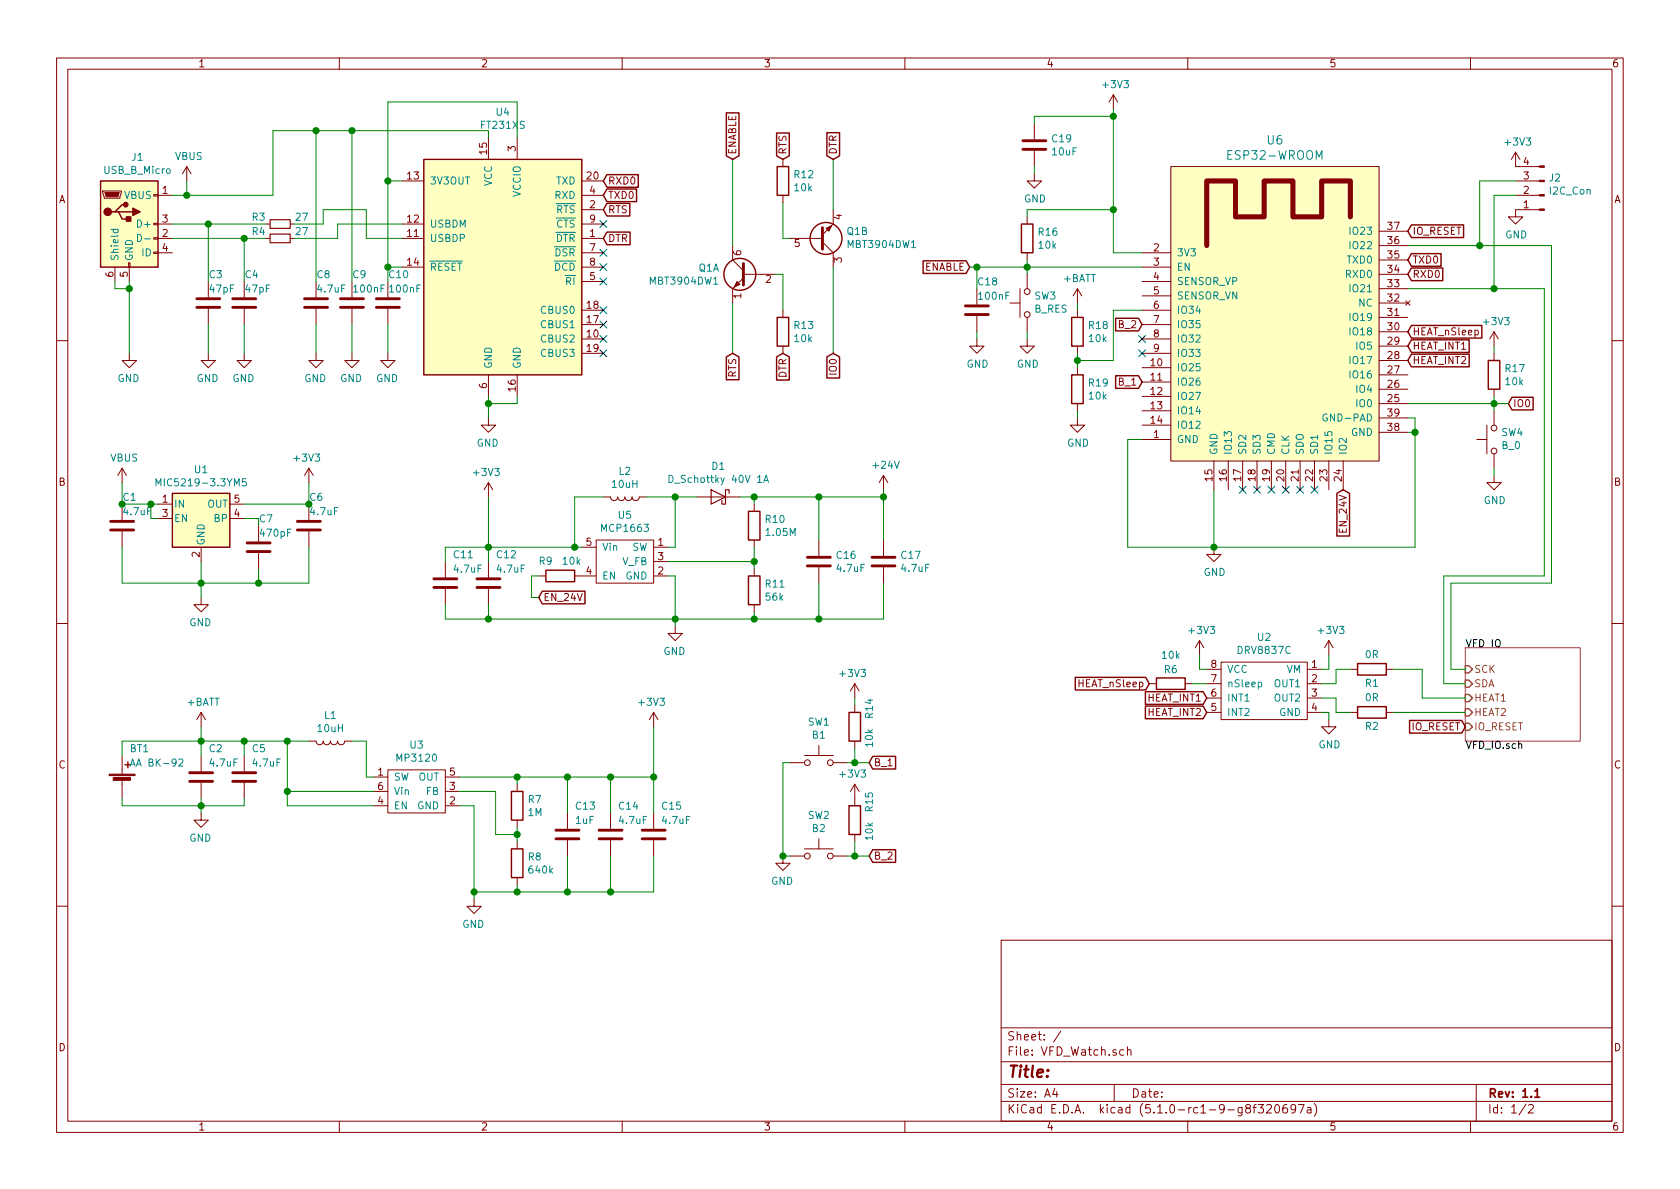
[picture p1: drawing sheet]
EESchema Schematic File Version 4
LIBS:VFD_Watch-cache
EELAYER 29 0
EELAYER END
$Descr A4 11693 8268
encoding utf-8
Sheet 1 2
Title ""
Date ""
Rev "1.1"
Comp ""
Comment1 ""
Comment2 ""
Comment3 ""
Comment4 ""
$EndDescr
$Comp
L power:GND #PWR0101
U 1 1
P 4700 4350
F 0 "#PWR0101" H 4700 4100 50  0001 C CNN
F 1 "GND" H 4705 4177 50  0000 C CNN
F 2 "" H 4700 4350 50  0001 C CNN
F 3 "" H 4700 4350 50  0001 C CNN
	1    4700 4350
	-1   0    0    -1  
$EndComp
$Comp
L VFD_Components:MCP1663 U5
U 1 1
P 4350 3900
F 0 "U5" H 4350 4225 50  0000 C CNN
F 1 "MCP1663" H 4350 4134 50  0000 C CNN
F 2 "Package_TO_SOT_SMD:TSOT-23-5" H 4350 3900 50  0001 C CNN
F 3 "" H 4350 3900 50  0001 C CNN
	1    4350 3900
	-1   0    0    -1  
$EndComp
Wire Wire Line
	4700 4350 4700 4300
Wire Wire Line
	4700 4000 4650 4000
$Comp
L power:+3V3 #PWR0102
U 1 1
P 3400 3450
F 0 "#PWR0102" H 3400 3300 50  0001 C CNN
F 1 "+3V3" H 3415 3623 50  0000 C CNN
F 2 "" H 3400 3450 50  0001 C CNN
F 3 "" H 3400 3450 50  0001 C CNN
	1    3400 3450
	-1   0    0    -1  
$EndComp
Wire Wire Line
	3400 3450 3400 3800
Wire Wire Line
	3400 3800 4000 3800
$Comp
L Device:D_Schottky D1
U 1 1
P 5000 3450
F 0 "D1" H 5000 3666 50  0000 C CNN
F 1 "D_Schottky 40V 1A" H 5000 3575 50  0000 C CNN
F 2 "Diode_SMD:D_SOD-323" H 5000 3450 50  0001 C CNN
F 3 "~" H 5000 3450 50  0001 C CNN
	1    5000 3450
	-1   0    0    -1  
$EndComp
$Comp
L Device:L L2
U 1 1
P 4350 3450
F 0 "L2" V 4169 3450 50  0000 C CNN
F 1 "10uH" V 4260 3450 50  0000 C CNN
F 2 "Inductor_SMD:L_Taiyo-Yuden_MD-5050" H 4350 3450 50  0001 C CNN
F 3 "~" H 4350 3450 50  0001 C CNN
	1    4350 3450
	0    1    1    0   
$EndComp
Wire Wire Line
	4200 3450 4000 3450
Wire Wire Line
	4000 3450 4000 3800
Connection ~ 4000 3800
Wire Wire Line
	4000 3800 4050 3800
Wire Wire Line
	4500 3450 4700 3450
Wire Wire Line
	4700 3450 4700 3800
Wire Wire Line
	4700 3800 4650 3800
Wire Wire Line
	4700 3450 4850 3450
Connection ~ 4700 3450
$Comp
L Device:R R10
U 1 1
P 5250 3650
F 0 "R10" H 5320 3696 50  0000 L CNN
F 1 "1.05M" H 5320 3605 50  0000 L CNN
F 2 "Resistor_SMD:R_0805_2012Metric" V 5180 3650 50  0001 C CNN
F 3 "~" H 5250 3650 50  0001 C CNN
	1    5250 3650
	1    0    0    -1  
$EndComp
$Comp
L Device:R R11
U 1 1
P 5250 4100
F 0 "R11" H 5320 4146 50  0000 L CNN
F 1 "56k" H 5320 4055 50  0000 L CNN
F 2 "Resistor_SMD:R_0805_2012Metric" V 5180 4100 50  0001 C CNN
F 3 "~" H 5250 4100 50  0001 C CNN
	1    5250 4100
	1    0    0    -1  
$EndComp
Wire Wire Line
	5150 3450 5250 3450
Wire Wire Line
	5250 3450 5250 3500
Wire Wire Line
	5250 3800 5250 3900
Wire Wire Line
	4650 3900 5250 3900
Connection ~ 5250 3900
Wire Wire Line
	5250 3900 5250 3950
Connection ~ 4700 4300
Wire Wire Line
	4700 4300 4700 4000
$Comp
L Device:C C16
U 1 1
P 5700 3900
F 0 "C16" H 5815 3946 50  0000 L CNN
F 1 "4.7uF" H 5815 3855 50  0000 L CNN
F 2 "Capacitor_SMD:C_0805_2012Metric" H 5738 3750 50  0001 C CNN
F 3 "~" H 5700 3900 50  0001 C CNN
	1    5700 3900
	1    0    0    -1  
$EndComp
$Comp
L Device:C C17
U 1 1
P 6150 3900
F 0 "C17" H 6265 3946 50  0000 L CNN
F 1 "4.7uF" H 6265 3855 50  0000 L CNN
F 2 "Capacitor_SMD:C_0805_2012Metric" H 6188 3750 50  0001 C CNN
F 3 "~" H 6150 3900 50  0001 C CNN
	1    6150 3900
	1    0    0    -1  
$EndComp
Wire Wire Line
	5700 3750 5700 3450
Wire Wire Line
	5700 3450 5250 3450
Connection ~ 5250 3450
Wire Wire Line
	5700 3450 6150 3450
Wire Wire Line
	6150 3450 6150 3750
Connection ~ 5700 3450
Wire Wire Line
	5700 4050 5700 4300
Wire Wire Line
	6150 4050 6150 4300
Wire Wire Line
	6150 4300 5700 4300
Connection ~ 5700 4300
$Comp
L power:+24V #PWR0103
U 1 1
P 6150 3400
F 0 "#PWR0103" H 6150 3250 50  0001 C CNN
F 1 "+24V" H 6165 3573 50  0000 C CNN
F 2 "" H 6150 3400 50  0001 C CNN
F 3 "" H 6150 3400 50  0001 C CNN
	1    6150 3400
	1    0    0    -1  
$EndComp
Wire Wire Line
	6150 3400 6150 3450
Connection ~ 6150 3450
Wire Wire Line
	4700 4300 5250 4300
Wire Wire Line
	5250 4250 5250 4300
Connection ~ 5250 4300
Wire Wire Line
	5250 4300 5700 4300
$Comp
L Device:C C12
U 1 1
P 3400 4050
F 0 "C12" H 3450 4250 50  0000 L CNN
F 1 "4.7uF" H 3450 4150 50  0000 L CNN
F 2 "Capacitor_SMD:C_0805_2012Metric" H 3438 3900 50  0001 C CNN
F 3 "~" H 3400 4050 50  0001 C CNN
	1    3400 4050
	1    0    0    -1  
$EndComp
$Comp
L Device:C C11
U 1 1
P 3100 4050
F 0 "C11" H 3150 4250 50  0000 L CNN
F 1 "4.7uF" H 3150 4150 50  0000 L CNN
F 2 "Capacitor_SMD:C_0805_2012Metric" H 3138 3900 50  0001 C CNN
F 3 "~" H 3100 4050 50  0001 C CNN
	1    3100 4050
	1    0    0    -1  
$EndComp
Wire Wire Line
	3100 3900 3100 3800
Wire Wire Line
	3100 3800 3400 3800
Connection ~ 3400 3800
Wire Wire Line
	3400 3900 3400 3800
Wire Wire Line
	3100 4200 3100 4300
Wire Wire Line
	3100 4300 3400 4300
Wire Wire Line
	3400 4200 3400 4300
Connection ~ 3400 4300
Wire Wire Line
	3400 4300 4700 4300
$Comp
L VFD_Components:MP3120 U3
U 1 1
P 2900 5500
F 0 "U3" H 2900 5825 50  0000 C CNN
F 1 "MP3120" H 2900 5734 50  0000 C CNN
F 2 "Package_TO_SOT_SMD:TSOT-23-6" H 2900 5500 50  0001 C CNN
F 3 "" H 2900 5500 50  0001 C CNN
	1    2900 5500
	1    0    0    -1  
$EndComp
$Comp
L power:+BATT #PWR0104
U 1 1
P 1400 5050
F 0 "#PWR0104" H 1400 4900 50  0001 C CNN
F 1 "+BATT" H 1415 5223 50  0000 C CNN
F 2 "" H 1400 5050 50  0001 C CNN
F 3 "" H 1400 5050 50  0001 C CNN
	1    1400 5050
	1    0    0    -1  
$EndComp
Wire Wire Line
	2450 5150 2550 5150
Wire Wire Line
	2550 5150 2550 5400
Wire Wire Line
	2550 5400 2600 5400
Wire Wire Line
	1400 5150 1700 5150
Wire Wire Line
	2000 5150 2150 5150
Wire Wire Line
	2000 5150 2000 5500
Wire Wire Line
	2000 5500 2600 5500
Connection ~ 2000 5150
Wire Wire Line
	2000 5600 2000 5500
Connection ~ 2000 5500
$Comp
L Device:C C5
U 1 1
P 1700 5400
F 0 "C5" H 1750 5600 50  0000 L CNN
F 1 "4.7uF" H 1750 5500 50  0000 L CNN
F 2 "Capacitor_SMD:C_0805_2012Metric" H 1738 5250 50  0001 C CNN
F 3 "~" H 1700 5400 50  0001 C CNN
	1    1700 5400
	1    0    0    -1  
$EndComp
$Comp
L Device:C C2
U 1 1
P 1400 5400
F 0 "C2" H 1450 5600 50  0000 L CNN
F 1 "4.7uF" H 1450 5500 50  0000 L CNN
F 2 "Capacitor_SMD:C_0805_2012Metric" H 1438 5250 50  0001 C CNN
F 3 "~" H 1400 5400 50  0001 C CNN
	1    1400 5400
	1    0    0    -1  
$EndComp
Wire Wire Line
	1400 5050 1400 5150
Wire Wire Line
	1400 5150 1400 5250
Connection ~ 1400 5150
Wire Wire Line
	1700 5250 1700 5150
Connection ~ 1700 5150
Wire Wire Line
	1700 5150 2000 5150
Wire Wire Line
	1400 5550 1400 5600
Wire Wire Line
	1400 5600 1700 5600
Wire Wire Line
	1700 5600 1700 5550
$Comp
L power:GND #PWR0105
U 1 1
P 1400 5650
F 0 "#PWR0105" H 1400 5400 50  0001 C CNN
F 1 "GND" H 1405 5477 50  0000 C CNN
F 2 "" H 1400 5650 50  0001 C CNN
F 3 "" H 1400 5650 50  0001 C CNN
	1    1400 5650
	-1   0    0    -1  
$EndComp
Wire Wire Line
	1400 5650 1400 5600
Connection ~ 1400 5600
$Comp
L Device:R R7
U 1 1
P 3600 5600
F 0 "R7" H 3670 5646 50  0000 L CNN
F 1 "1M" H 3670 5555 50  0000 L CNN
F 2 "Resistor_SMD:R_0805_2012Metric" V 3530 5600 50  0001 C CNN
F 3 "~" H 3600 5600 50  0001 C CNN
	1    3600 5600
	1    0    0    -1  
$EndComp
Wire Wire Line
	3200 5400 3600 5400
Wire Wire Line
	3600 5400 3600 5450
$Comp
L Device:R R8
U 1 1
P 3600 6000
F 0 "R8" H 3670 6046 50  0000 L CNN
F 1 "640k" H 3670 5955 50  0000 L CNN
F 2 "Resistor_SMD:R_0805_2012Metric" V 3530 6000 50  0001 C CNN
F 3 "~" H 3600 6000 50  0001 C CNN
	1    3600 6000
	1    0    0    -1  
$EndComp
Wire Wire Line
	3600 5750 3600 5800
Wire Wire Line
	3600 5800 3450 5800
Wire Wire Line
	3450 5800 3450 5500
Wire Wire Line
	3450 5500 3200 5500
Connection ~ 3600 5800
Wire Wire Line
	3600 5800 3600 5850
$Comp
L power:GND #PWR0106
U 1 1
P 3300 6250
F 0 "#PWR0106" H 3300 6000 50  0001 C CNN
F 1 "GND" H 3305 6077 50  0000 C CNN
F 2 "" H 3300 6250 50  0001 C CNN
F 3 "" H 3300 6250 50  0001 C CNN
	1    3300 6250
	-1   0    0    -1  
$EndComp
Wire Wire Line
	3200 5600 3300 5600
Wire Wire Line
	3300 5600 3300 6200
Wire Wire Line
	3600 6150 3600 6200
Wire Wire Line
	3600 6200 3300 6200
Connection ~ 3300 6200
Wire Wire Line
	3300 6200 3300 6250
$Comp
L Device:C C14
U 1 1
P 4250 5800
F 0 "C14" H 4300 6000 50  0000 L CNN
F 1 "4.7uF" H 4300 5900 50  0000 L CNN
F 2 "Capacitor_SMD:C_0805_2012Metric" H 4288 5650 50  0001 C CNN
F 3 "~" H 4250 5800 50  0001 C CNN
	1    4250 5800
	1    0    0    -1  
$EndComp
$Comp
L Device:C C15
U 1 1
P 4550 5800
F 0 "C15" H 4600 6000 50  0000 L CNN
F 1 "4.7uF" H 4600 5900 50  0000 L CNN
F 2 "Capacitor_SMD:C_0805_2012Metric" H 4588 5650 50  0001 C CNN
F 3 "~" H 4550 5800 50  0001 C CNN
	1    4550 5800
	1    0    0    -1  
$EndComp
Wire Wire Line
	3600 5400 3950 5400
Wire Wire Line
	4250 5400 4250 5650
Connection ~ 3600 5400
Wire Wire Line
	4250 5400 4550 5400
Wire Wire Line
	4550 5400 4550 5650
Connection ~ 4250 5400
Wire Wire Line
	4250 5950 4250 6200
Wire Wire Line
	4250 6200 3950 6200
Connection ~ 3600 6200
Wire Wire Line
	4250 6200 4550 6200
Wire Wire Line
	4550 6200 4550 5950
Connection ~ 4250 6200
$Comp
L power:+3V3 #PWR0107
U 1 1
P 4550 5050
F 0 "#PWR0107" H 4550 4900 50  0001 C CNN
F 1 "+3V3" H 4565 5223 50  0000 C CNN
F 2 "" H 4550 5050 50  0001 C CNN
F 3 "" H 4550 5050 50  0001 C CNN
	1    4550 5050
	-1   0    0    -1  
$EndComp
Wire Wire Line
	4550 5400 4550 5050
Connection ~ 4550 5400
$Comp
L ESP32-footprints-Shem-Lib:ESP32-WROOM U6
U 1 1
P 8900 2350
F 0 "U6" H 8875 3737 60  0000 C CNN
F 1 "ESP32-WROOM" H 8875 3631 60  0000 C CNN
F 2 "ESP32-footprints-Lib:ESP32-WROOM" H 9250 3700 60  0001 C CNN
F 3 "" H 8450 2800 60  0001 C CNN
	1    8900 2350
	1    0    0    -1  
$EndComp
$Comp
L VFD_Watch-rescue:FT231XS-Interface_USB U4
U 1 1
P 3500 1850
F 0 "U4" H 3500 2931 50  0000 C CNN
F 1 "FT231XS" H 3500 2840 50  0000 C CNN
F 2 "Package_SO:SSOP-20_3.9x8.7mm_P0.635mm" H 4100 900 50  0001 C CNN
F 3 "http://www.ftdichip.com/Products/ICs/FT231X.html" H 3500 1850 50  0001 C CNN
	1    3500 1850
	1    0    0    -1  
$EndComp
$Comp
L Device:C C13
U 1 1
P 3950 5800
F 0 "C13" H 4000 6000 50  0000 L CNN
F 1 "1uF" H 4000 5900 50  0000 L CNN
F 2 "Capacitor_SMD:C_0805_2012Metric" H 3988 5650 50  0001 C CNN
F 3 "~" H 3950 5800 50  0001 C CNN
	1    3950 5800
	1    0    0    -1  
$EndComp
Wire Wire Line
	3950 5650 3950 5400
Connection ~ 3950 5400
Wire Wire Line
	3950 5400 4250 5400
Wire Wire Line
	3950 5950 3950 6200
Connection ~ 3950 6200
Wire Wire Line
	3950 6200 3600 6200
$Comp
L Device:L L1
U 1 1
P 2300 5150
F 0 "L1" V 2119 5150 50  0000 C CNN
F 1 "10uH" V 2210 5150 50  0000 C CNN
F 2 "Inductor_SMD:L_Taiyo-Yuden_MD-5050" H 2300 5150 50  0001 C CNN
F 3 "~" H 2300 5150 50  0001 C CNN
	1    2300 5150
	0    1    1    0   
$EndComp
$Comp
L Connector:USB_B_Micro J1
U 1 1
P 900 1550
F 0 "J1" H 957 2017 50  0000 C CNN
F 1 "USB_B_Micro" H 957 1926 50  0000 C CNN
F 2 "Connector_USB:USB_Micro-B_Molex_47346-0001" H 1050 1500 50  0001 C CNN
F 3 "~" H 1050 1500 50  0001 C CNN
	1    900  1550
	1    0    0    -1  
$EndComp
Wire Wire Line
	1200 1350 1300 1350
Wire Wire Line
	1900 1350 1900 900 
Wire Wire Line
	1900 900  2200 900 
Wire Wire Line
	3400 900  3400 950 
$Comp
L Device:R_Small R3
U 1 1
P 1950 1550
F 0 "R3" V 1900 1400 50  0000 C CNN
F 1 "27" V 1900 1700 50  0000 C CNN
F 2 "Resistor_SMD:R_0805_2012Metric" H 1950 1550 50  0001 C CNN
F 3 "~" H 1950 1550 50  0001 C CNN
	1    1950 1550
	0    1    1    0   
$EndComp
$Comp
L Device:R_Small R4
U 1 1
P 1950 1650
F 0 "R4" V 1900 1500 50  0000 C CNN
F 1 "27" V 1900 1800 50  0000 C CNN
F 2 "Resistor_SMD:R_0805_2012Metric" H 1950 1650 50  0001 C CNN
F 3 "~" H 1950 1650 50  0001 C CNN
	1    1950 1650
	0    1    1    0   
$EndComp
Wire Wire Line
	1850 1650 1700 1650
Wire Wire Line
	1200 1550 1450 1550
Wire Wire Line
	2800 1250 2700 1250
Wire Wire Line
	2700 1250 2700 700 
Wire Wire Line
	2700 700  3600 700 
Wire Wire Line
	3600 700  3600 950 
Wire Wire Line
	2700 1250 2700 1850
Wire Wire Line
	2700 1850 2800 1850
Connection ~ 2700 1250
$Comp
L Device:C C10
U 1 1
P 2700 2100
F 0 "C10" H 2700 2300 50  0000 L CNN
F 1 "100nF" H 2700 2200 50  0000 L CNN
F 2 "Capacitor_SMD:C_0805_2012Metric" H 2738 1950 50  0001 C CNN
F 3 "~" H 2700 2100 50  0001 C CNN
	1    2700 2100
	1    0    0    -1  
$EndComp
Wire Wire Line
	2700 1950 2700 1850
Connection ~ 2700 1850
$Comp
L power:GND #PWR0108
U 1 1
P 2700 2450
F 0 "#PWR0108" H 2700 2200 50  0001 C CNN
F 1 "GND" H 2705 2277 50  0000 C CNN
F 2 "" H 2700 2450 50  0001 C CNN
F 3 "" H 2700 2450 50  0001 C CNN
	1    2700 2450
	-1   0    0    -1  
$EndComp
Wire Wire Line
	2700 2450 2700 2250
$Comp
L Device:C C4
U 1 1
P 1700 2100
F 0 "C4" H 1700 2300 50  0000 L CNN
F 1 "47pF" H 1700 2200 50  0000 L CNN
F 2 "Capacitor_SMD:C_0805_2012Metric" H 1738 1950 50  0001 C CNN
F 3 "~" H 1700 2100 50  0001 C CNN
	1    1700 2100
	1    0    0    -1  
$EndComp
$Comp
L Device:C C3
U 1 1
P 1450 2100
F 0 "C3" H 1450 2300 50  0000 L CNN
F 1 "47pF" H 1450 2200 50  0000 L CNN
F 2 "Capacitor_SMD:C_0805_2012Metric" H 1488 1950 50  0001 C CNN
F 3 "~" H 1450 2100 50  0001 C CNN
	1    1450 2100
	1    0    0    -1  
$EndComp
Wire Wire Line
	1450 1950 1450 1550
$Comp
L power:GND #PWR0109
U 1 1
P 1700 2450
F 0 "#PWR0109" H 1700 2200 50  0001 C CNN
F 1 "GND" H 1705 2277 50  0000 C CNN
F 2 "" H 1700 2450 50  0001 C CNN
F 3 "" H 1700 2450 50  0001 C CNN
	1    1700 2450
	-1   0    0    -1  
$EndComp
$Comp
L power:GND #PWR0110
U 1 1
P 1450 2450
F 0 "#PWR0110" H 1450 2200 50  0001 C CNN
F 1 "GND" H 1455 2277 50  0000 C CNN
F 2 "" H 1450 2450 50  0001 C CNN
F 3 "" H 1450 2450 50  0001 C CNN
	1    1450 2450
	-1   0    0    -1  
$EndComp
Wire Wire Line
	1450 2250 1450 2450
Wire Wire Line
	1700 2450 1700 2250
Wire Wire Line
	1450 1550 1850 1550
Connection ~ 1450 1550
Wire Wire Line
	1700 1950 1700 1650
Connection ~ 1700 1650
Wire Wire Line
	1700 1650 1200 1650
$Comp
L Device:C C9
U 1 1
P 2450 2100
F 0 "C9" H 2450 2300 50  0000 L CNN
F 1 "100nF" H 2450 2200 50  0000 L CNN
F 2 "Capacitor_SMD:C_0805_2012Metric" H 2488 1950 50  0001 C CNN
F 3 "~" H 2450 2100 50  0001 C CNN
	1    2450 2100
	1    0    0    -1  
$EndComp
Wire Wire Line
	2450 1950 2450 900 
Connection ~ 2450 900 
Wire Wire Line
	2450 900  3400 900 
$Comp
L power:GND #PWR0111
U 1 1
P 2450 2450
F 0 "#PWR0111" H 2450 2200 50  0001 C CNN
F 1 "GND" H 2455 2277 50  0000 C CNN
F 2 "" H 2450 2450 50  0001 C CNN
F 3 "" H 2450 2450 50  0001 C CNN
	1    2450 2450
	-1   0    0    -1  
$EndComp
Wire Wire Line
	2450 2450 2450 2250
Wire Wire Line
	800  1950 800  2000
Wire Wire Line
	800  2000 900  2000
Wire Wire Line
	900  2000 900  1950
$Comp
L power:GND #PWR0112
U 1 1
P 900 2450
F 0 "#PWR0112" H 900 2200 50  0001 C CNN
F 1 "GND" H 905 2277 50  0000 C CNN
F 2 "" H 900 2450 50  0001 C CNN
F 3 "" H 900 2450 50  0001 C CNN
	1    900  2450
	-1   0    0    -1  
$EndComp
Wire Wire Line
	900  2450 900  2000
Connection ~ 900  2000
$Comp
L Device:C C8
U 1 1
P 2200 2100
F 0 "C8" H 2200 2300 50  0000 L CNN
F 1 "4.7uF" H 2200 2200 50  0000 L CNN
F 2 "Capacitor_SMD:C_0805_2012Metric" H 2238 1950 50  0001 C CNN
F 3 "~" H 2200 2100 50  0001 C CNN
	1    2200 2100
	1    0    0    -1  
$EndComp
Wire Wire Line
	2200 1950 2200 900 
Connection ~ 2200 900 
Wire Wire Line
	2200 900  2450 900 
$Comp
L power:GND #PWR0113
U 1 1
P 2200 2450
F 0 "#PWR0113" H 2200 2200 50  0001 C CNN
F 1 "GND" H 2205 2277 50  0000 C CNN
F 2 "" H 2200 2450 50  0001 C CNN
F 3 "" H 2200 2450 50  0001 C CNN
	1    2200 2450
	-1   0    0    -1  
$EndComp
Wire Wire Line
	2200 2450 2200 2250
Text GLabel 4200 1450 2    50   Input ~ 0
RTS
Text GLabel 4200 1650 2    50   Input ~ 0
DTR
NoConn ~ 4200 2450
NoConn ~ 4200 2350
NoConn ~ 4200 2250
NoConn ~ 4200 2150
NoConn ~ 4200 1950
NoConn ~ 4200 1850
NoConn ~ 4200 1750
NoConn ~ 4200 1550
$Comp
L Transistor_BJT:MBT3904DW1 Q1
U 1 1
P 5200 1900
F 0 "Q1" H 5391 1946 50  0000 L CNN
F 1 "MBT3904DW1" H 5391 1855 50  0000 L CNN
F 2 "Package_TO_SOT_SMD:SOT-363_SC-70-6" H 5400 2000 50  0001 C CNN
F 3 "http://www.onsemi.com/pub_link/Collateral/MBT3904DW1T1-D.PDF" H 5200 1900 50  0001 C CNN
	1    5200 1900
	-1   0    0    -1  
$EndComp
Text GLabel 9800 1800 2    50   Input ~ 0
TXD0
Text GLabel 9800 1900 2    50   Input ~ 0
RXD0
Text GLabel 4200 1250 2    50   Input ~ 0
RXD0
Text GLabel 4200 1350 2    50   Input ~ 0
TXD0
$Comp
L power:GND #PWR0114
U 1 1
P 3400 2900
F 0 "#PWR0114" H 3400 2650 50  0001 C CNN
F 1 "GND" H 3405 2727 50  0000 C CNN
F 2 "" H 3400 2900 50  0001 C CNN
F 3 "" H 3400 2900 50  0001 C CNN
	1    3400 2900
	-1   0    0    -1  
$EndComp
Wire Wire Line
	3400 2900 3400 2800
Wire Wire Line
	3400 2800 3600 2800
Wire Wire Line
	3600 2800 3600 2750
Connection ~ 3400 2800
Wire Wire Line
	3400 2800 3400 2750
$Comp
L Transistor_BJT:MBT3904DW1 Q1
U 2 1
P 5700 1650
F 0 "Q1" H 5890 1604 50  0000 L CNN
F 1 "MBT3904DW1" H 5890 1695 50  0000 L CNN
F 2 "Package_TO_SOT_SMD:SOT-363_SC-70-6" H 5900 1750 50  0001 C CNN
F 3 "http://www.onsemi.com/pub_link/Collateral/MBT3904DW1T1-D.PDF" H 5700 1650 50  0001 C CNN
	2    5700 1650
	1    0    0    1   
$EndComp
Wire Wire Line
	5500 1650 5450 1650
Wire Wire Line
	5450 1650 5450 1400
Wire Wire Line
	5800 1450 5800 1100
Wire Wire Line
	5400 1900 5450 1900
Wire Wire Line
	5450 1900 5450 2150
Wire Wire Line
	5100 2100 5100 2450
Wire Wire Line
	5800 1850 5800 2450
Wire Wire Line
	5100 1700 5100 1100
$Comp
L Device:R R13
U 1 1
P 5450 2300
F 0 "R13" H 5520 2346 50  0000 L CNN
F 1 "10k" H 5520 2255 50  0000 L CNN
F 2 "Resistor_SMD:R_0805_2012Metric" V 5380 2300 50  0001 C CNN
F 3 "~" H 5450 2300 50  0001 C CNN
	1    5450 2300
	1    0    0    -1  
$EndComp
$Comp
L Device:R R12
U 1 1
P 5450 1250
F 0 "R12" H 5520 1296 50  0000 L CNN
F 1 "10k" H 5520 1205 50  0000 L CNN
F 2 "Resistor_SMD:R_0805_2012Metric" V 5380 1250 50  0001 C CNN
F 3 "~" H 5450 1250 50  0001 C CNN
	1    5450 1250
	1    0    0    -1  
$EndComp
Text GLabel 5450 1100 1    50   Input ~ 0
RTS
Text GLabel 5100 2450 3    50   Input ~ 0
RTS
Text GLabel 5800 1100 1    50   Input ~ 0
DTR
Text GLabel 5450 2450 3    50   Input ~ 0
DTR
Text GLabel 10500 2800 2    50   Input ~ 0
IO0
Text GLabel 5800 2450 3    50   Input ~ 0
IO0
$Comp
L power:+3V3 #PWR0115
U 1 1
P 7750 750
F 0 "#PWR0115" H 7750 600 50  0001 C CNN
F 1 "+3V3" H 7765 923 50  0000 C CNN
F 2 "" H 7750 750 50  0001 C CNN
F 3 "" H 7750 750 50  0001 C CNN
	1    7750 750 
	1    0    0    -1  
$EndComp
Wire Wire Line
	7750 750  7750 800 
Wire Wire Line
	7750 1750 7950 1750
$Comp
L Device:R R16
U 1 1
P 7150 1650
F 0 "R16" H 7220 1696 50  0000 L CNN
F 1 "10k" H 7220 1605 50  0000 L CNN
F 2 "Resistor_SMD:R_0805_2012Metric" V 7080 1650 50  0001 C CNN
F 3 "~" H 7150 1650 50  0001 C CNN
	1    7150 1650
	1    0    0    -1  
$EndComp
Wire Wire Line
	7150 1500 7150 1450
Wire Wire Line
	7150 1450 7750 1450
Connection ~ 7750 1450
Wire Wire Line
	7750 1450 7750 1750
Wire Wire Line
	7150 1800 7150 1850
Wire Wire Line
	7150 1850 7950 1850
$Comp
L power:GND #PWR0116
U 1 1
P 7150 2350
F 0 "#PWR0116" H 7150 2100 50  0001 C CNN
F 1 "GND" H 7155 2177 50  0000 C CNN
F 2 "" H 7150 2350 50  0001 C CNN
F 3 "" H 7150 2350 50  0001 C CNN
	1    7150 2350
	1    0    0    -1  
$EndComp
$Comp
L Switch:SW_Push SW3
U 1 1
P 7150 2100
F 0 "SW3" V 7196 2052 50  0000 R CNN
F 1 "B_RES" V 7105 2052 50  0000 R CNN
F 2 "Button_Switch_SMD:SW_SPST_EVQP7A" H 7150 2300 50  0001 C CNN
F 3 "" H 7150 2300 50  0001 C CNN
	1    7150 2100
	0    -1   -1   0   
$EndComp
Wire Wire Line
	7150 1900 7150 1850
Connection ~ 7150 1850
Wire Wire Line
	7150 2300 7150 2350
Text GLabel 6750 1850 0    50   Input ~ 0
ENABLE
Wire Wire Line
	6750 1850 6800 1850
Text GLabel 5100 1100 1    50   Input ~ 0
ENABLE
$Comp
L power:VBUS #PWR0117
U 1 1
P 1300 1250
F 0 "#PWR0117" H 1300 1100 50  0001 C CNN
F 1 "VBUS" H 1315 1423 50  0000 C CNN
F 2 "" H 1300 1250 50  0001 C CNN
F 3 "" H 1300 1250 50  0001 C CNN
	1    1300 1250
	1    0    0    -1  
$EndComp
Wire Wire Line
	1300 1350 1300 1250
Connection ~ 1300 1350
Wire Wire Line
	1300 1350 1900 1350
$Comp
L power:GND #PWR0118
U 1 1
P 8450 3800
F 0 "#PWR0118" H 8450 3550 50  0001 C CNN
F 1 "GND" H 8455 3627 50  0000 C CNN
F 2 "" H 8450 3800 50  0001 C CNN
F 3 "" H 8450 3800 50  0001 C CNN
	1    8450 3800
	1    0    0    -1  
$EndComp
Wire Wire Line
	8450 3800 7850 3800
Wire Wire Line
	7850 3800 7850 3050
Wire Wire Line
	7850 3050 7950 3050
Wire Wire Line
	9850 3800 9850 3000
Wire Wire Line
	9850 3000 9800 3000
Wire Wire Line
	8450 3800 9850 3800
$Comp
L Device:C C18
U 1 1
P 6800 2150
F 0 "C18" H 6800 2350 50  0000 L CNN
F 1 "100nF" H 6800 2250 50  0000 L CNN
F 2 "Capacitor_SMD:C_0805_2012Metric" H 6838 2000 50  0001 C CNN
F 3 "~" H 6800 2150 50  0001 C CNN
	1    6800 2150
	1    0    0    -1  
$EndComp
Wire Wire Line
	6800 2000 6800 1850
Connection ~ 6800 1850
Wire Wire Line
	6800 1850 7150 1850
$Comp
L power:GND #PWR0119
U 1 1
P 6800 2350
F 0 "#PWR0119" H 6800 2100 50  0001 C CNN
F 1 "GND" H 6805 2177 50  0000 C CNN
F 2 "" H 6800 2350 50  0001 C CNN
F 3 "" H 6800 2350 50  0001 C CNN
	1    6800 2350
	1    0    0    -1  
$EndComp
Wire Wire Line
	6800 2350 6800 2300
$Comp
L Device:R R17
U 1 1
P 10400 2600
F 0 "R17" H 10470 2646 50  0000 L CNN
F 1 "10k" H 10470 2555 50  0000 L CNN
F 2 "Resistor_SMD:R_0805_2012Metric" V 10330 2600 50  0001 C CNN
F 3 "~" H 10400 2600 50  0001 C CNN
	1    10400 2600
	1    0    0    -1  
$EndComp
$Comp
L power:+3V3 #PWR0120
U 1 1
P 10400 2400
F 0 "#PWR0120" H 10400 2250 50  0001 C CNN
F 1 "+3V3" H 10415 2573 50  0000 C CNN
F 2 "" H 10400 2400 50  0001 C CNN
F 3 "" H 10400 2400 50  0001 C CNN
	1    10400 2400
	1    0    0    -1  
$EndComp
Wire Wire Line
	10400 2400 10400 2450
Wire Wire Line
	10500 2800 10400 2800
Wire Wire Line
	10400 2750 10400 2800
Connection ~ 10400 2800
Wire Wire Line
	10400 2800 9800 2800
$Comp
L Switch:SW_Push SW4
U 1 1
P 10400 3050
F 0 "SW4" V 10446 3002 50  0000 R CNN
F 1 "B_0" V 10355 3002 50  0000 R CNN
F 2 "Button_Switch_SMD:SW_SPST_EVQP7A" H 10400 3250 50  0001 C CNN
F 3 "" H 10400 3250 50  0001 C CNN
	1    10400 3050
	0    -1   -1   0   
$EndComp
Wire Wire Line
	10400 2850 10400 2800
$Comp
L power:GND #PWR0121
U 1 1
P 10400 3300
F 0 "#PWR0121" H 10400 3050 50  0001 C CNN
F 1 "GND" H 10405 3127 50  0000 C CNN
F 2 "" H 10400 3300 50  0001 C CNN
F 3 "" H 10400 3300 50  0001 C CNN
	1    10400 3300
	1    0    0    -1  
$EndComp
Wire Wire Line
	10400 3300 10400 3250
Wire Wire Line
	9800 2900 9850 2900
Wire Wire Line
	9850 2900 9850 3000
Connection ~ 9850 3000
Wire Wire Line
	1100 3500 1050 3500
Wire Wire Line
	850  3500 850  3350
$Comp
L power:VBUS #PWR0122
U 1 1
P 850 3350
F 0 "#PWR0122" H 850 3200 50  0001 C CNN
F 1 "VBUS" H 865 3523 50  0000 C CNN
F 2 "" H 850 3350 50  0001 C CNN
F 3 "" H 850 3350 50  0001 C CNN
	1    850  3350
	1    0    0    -1  
$EndComp
Wire Wire Line
	2150 3500 2150 3350
$Comp
L power:+3V3 #PWR0123
U 1 1
P 2150 3350
F 0 "#PWR0123" H 2150 3200 50  0001 C CNN
F 1 "+3V3" H 2165 3523 50  0000 C CNN
F 2 "" H 2150 3350 50  0001 C CNN
F 3 "" H 2150 3350 50  0001 C CNN
	1    2150 3350
	-1   0    0    -1  
$EndComp
$Comp
L Device:C C1
U 1 1
P 850 3650
F 0 "C1" H 850 3850 50  0000 L CNN
F 1 "4.7uF" H 850 3750 50  0000 L CNN
F 2 "Capacitor_SMD:C_0805_2012Metric" H 888 3500 50  0001 C CNN
F 3 "~" H 850 3650 50  0001 C CNN
	1    850  3650
	1    0    0    -1  
$EndComp
Connection ~ 850  3500
$Comp
L Device:C C6
U 1 1
P 2150 3650
F 0 "C6" H 2150 3850 50  0000 L CNN
F 1 "4.7uF" H 2150 3750 50  0000 L CNN
F 2 "Capacitor_SMD:C_0805_2012Metric" H 2188 3500 50  0001 C CNN
F 3 "~" H 2150 3650 50  0001 C CNN
	1    2150 3650
	1    0    0    -1  
$EndComp
$Comp
L Device:C C7
U 1 1
P 1800 3800
F 0 "C7" H 1800 4000 50  0000 L CNN
F 1 "470pF" H 1800 3900 50  0000 L CNN
F 2 "Capacitor_SMD:C_0805_2012Metric" H 1838 3650 50  0001 C CNN
F 3 "~" H 1800 3800 50  0001 C CNN
	1    1800 3800
	1    0    0    -1  
$EndComp
Wire Wire Line
	850  3800 850  4050
Wire Wire Line
	850  4050 1400 4050
Wire Wire Line
	1400 4050 1400 3900
Connection ~ 1400 4050
Wire Wire Line
	1400 4050 1800 4050
Wire Wire Line
	2150 4050 2150 3800
$Comp
L power:GND #PWR0124
U 1 1
P 1400 4150
F 0 "#PWR0124" H 1400 3900 50  0001 C CNN
F 1 "GND" H 1405 3977 50  0000 C CNN
F 2 "" H 1400 4150 50  0001 C CNN
F 3 "" H 1400 4150 50  0001 C CNN
	1    1400 4150
	-1   0    0    -1  
$EndComp
Wire Wire Line
	1400 4150 1400 4050
$Comp
L Device:Battery_Cell BT1
U 1 1
P 850 5450
F 0 "BT1" H 900 5700 50  0000 L CNN
F 1 "AA BK-92" H 900 5600 50  0000 L CNN
F 2 "VFD_Watch:BK-92" V 850 5510 50  0001 C CNN
F 3 "~" V 850 5510 50  0001 C CNN
	1    850  5450
	1    0    0    -1  
$EndComp
Wire Wire Line
	850  5250 850  5150
Wire Wire Line
	850  5150 1400 5150
Wire Wire Line
	850  5550 850  5600
Wire Wire Line
	850  5600 1400 5600
Text GLabel 3750 4150 2    50   Input ~ 0
EN_24V
Text GLabel 9350 3400 3    50   Input ~ 0
EN_24V
$Comp
L Device:R R9
U 1 1
P 3900 4000
F 0 "R9" V 4000 4050 50  0000 L CNN
F 1 "10k" V 4000 3850 50  0000 L CNN
F 2 "Resistor_SMD:R_0805_2012Metric" V 3830 4000 50  0001 C CNN
F 3 "~" H 3900 4000 50  0001 C CNN
	1    3900 4000
	0    -1   -1   0   
$EndComp
Wire Wire Line
	3750 4000 3700 4000
Wire Wire Line
	3700 4000 3700 4150
Wire Wire Line
	3700 4150 3750 4150
$Comp
L VFD_Components:DRV8837C U2
U 1 1
P 8800 4800
F 0 "U2" H 8800 5175 50  0000 C CNN
F 1 "DRV8837C" H 8800 5084 50  0000 C CNN
F 2 "Package_SON:WSON-8-1EP_2x2mm_P0.5mm_EP0.9x1.6mm" H 8800 4800 50  0001 C CNN
F 3 "" H 8800 4800 50  0001 C CNN
	1    8800 4800
	-1   0    0    -1  
$EndComp
$Comp
L power:+3V3 #PWR0125
U 1 1
P 9250 4550
F 0 "#PWR0125" H 9250 4400 50  0001 C CNN
F 1 "+3V3" H 9265 4723 50  0000 C CNN
F 2 "" H 9250 4550 50  0001 C CNN
F 3 "" H 9250 4550 50  0001 C CNN
	1    9250 4550
	1    0    0    -1  
$EndComp
$Comp
L power:+3V3 #PWR0126
U 1 1
P 8350 4550
F 0 "#PWR0126" H 8350 4400 50  0001 C CNN
F 1 "+3V3" H 8365 4723 50  0000 C CNN
F 2 "" H 8350 4550 50  0001 C CNN
F 3 "" H 8350 4550 50  0001 C CNN
	1    8350 4550
	1    0    0    -1  
$EndComp
Wire Wire Line
	8400 4650 8350 4650
Wire Wire Line
	8350 4650 8350 4550
Wire Wire Line
	9250 4550 9250 4650
Wire Wire Line
	9250 4650 9200 4650
Text GLabel 8400 4850 0    50   Input ~ 0
HEAT_INT1
Text GLabel 8400 4950 0    50   Input ~ 0
HEAT_INT2
$Comp
L power:GND #PWR0127
U 1 1
P 9250 5000
F 0 "#PWR0127" H 9250 4750 50  0001 C CNN
F 1 "GND" H 9255 4827 50  0000 C CNN
F 2 "" H 9250 5000 50  0001 C CNN
F 3 "" H 9250 5000 50  0001 C CNN
	1    9250 5000
	1    0    0    -1  
$EndComp
Wire Wire Line
	9250 5000 9250 4950
Wire Wire Line
	9250 4950 9200 4950
$Comp
L Device:R R1
U 1 1
P 9550 4650
F 0 "R1" V 9450 4650 50  0000 C CNN
F 1 "0R" V 9650 4650 50  0000 C CNN
F 2 "Resistor_SMD:R_1206_3216Metric" V 9480 4650 50  0001 C CNN
F 3 "~" H 9550 4650 50  0001 C CNN
	1    9550 4650
	0    1    -1   0   
$EndComp
$Comp
L Device:R R2
U 1 1
P 9550 4950
F 0 "R2" V 9450 4950 50  0000 C CNN
F 1 "0R" V 9650 4950 50  0000 C CNN
F 2 "Resistor_SMD:R_1206_3216Metric" V 9480 4950 50  0001 C CNN
F 3 "~" H 9550 4950 50  0001 C CNN
	1    9550 4950
	0    1    -1   0   
$EndComp
Wire Wire Line
	9400 4950 9300 4950
Wire Wire Line
	9300 4950 9300 4850
Wire Wire Line
	9300 4850 9200 4850
Wire Wire Line
	9200 4750 9300 4750
Wire Wire Line
	9300 4750 9300 4650
Wire Wire Line
	9300 4650 9400 4650
$Comp
L power:+BATT #PWR0128
U 1 1
P 7500 2100
F 0 "#PWR0128" H 7500 1950 50  0001 C CNN
F 1 "+BATT" H 7515 2273 50  0000 C CNN
F 2 "" H 7500 2100 50  0001 C CNN
F 3 "" H 7500 2100 50  0001 C CNN
	1    7500 2100
	1    0    0    -1  
$EndComp
Wire Wire Line
	7750 2150 7950 2150
Connection ~ 8450 3800
Wire Wire Line
	8450 3400 8450 3800
Text GLabel 9800 2400 2    50   Input ~ 0
HEAT_INT1
Text GLabel 9800 2500 2    50   Input ~ 0
HEAT_INT2
$Comp
L Device:R R6
U 1 1
P 8150 4750
F 0 "R6" V 8050 4750 50  0000 C CNN
F 1 "10k" V 7950 4750 50  0000 C CNN
F 2 "Resistor_SMD:R_0805_2012Metric" V 8080 4750 50  0001 C CNN
F 3 "~" H 8150 4750 50  0001 C CNN
	1    8150 4750
	0    -1   1    0   
$EndComp
Wire Wire Line
	8400 4750 8300 4750
Text GLabel 8000 4750 0    50   Input ~ 0
HEAT_nSleep
Text GLabel 9800 2300 2    50   Input ~ 0
HEAT_nSleep
$Comp
L Switch:SW_Push SW1
U 1 1
P 5700 5300
F 0 "SW1" H 5700 5585 50  0000 C CNN
F 1 "B1" H 5700 5494 50  0000 C CNN
F 2 "Button_Switch_SMD:SW_SPST_EVQP7A" H 5700 5500 50  0001 C CNN
F 3 "" H 5700 5500 50  0001 C CNN
	1    5700 5300
	1    0    0    -1  
$EndComp
$Comp
L Switch:SW_Push SW2
U 1 1
P 5700 5950
F 0 "SW2" H 5700 6235 50  0000 C CNN
F 1 "B2" H 5700 6144 50  0000 C CNN
F 2 "Button_Switch_SMD:SW_SPST_EVQP7A" H 5700 6150 50  0001 C CNN
F 3 "" H 5700 6150 50  0001 C CNN
	1    5700 5950
	1    0    0    -1  
$EndComp
$Comp
L Device:R R14
U 1 1
P 5950 5050
F 0 "R14" V 6050 5100 50  0000 L CNN
F 1 "10k" V 6050 4900 50  0000 L CNN
F 2 "Resistor_SMD:R_0805_2012Metric" V 5880 5050 50  0001 C CNN
F 3 "~" H 5950 5050 50  0001 C CNN
	1    5950 5050
	1    0    0    -1  
$EndComp
$Comp
L Device:R R15
U 1 1
P 5950 5700
F 0 "R15" V 6050 5750 50  0000 L CNN
F 1 "10k" V 6050 5550 50  0000 L CNN
F 2 "Resistor_SMD:R_0805_2012Metric" V 5880 5700 50  0001 C CNN
F 3 "~" H 5950 5700 50  0001 C CNN
	1    5950 5700
	1    0    0    -1  
$EndComp
Wire Wire Line
	5900 5950 5950 5950
Wire Wire Line
	5950 5950 5950 5850
Wire Wire Line
	5900 5300 5950 5300
Wire Wire Line
	5950 5300 5950 5200
Wire Wire Line
	5950 4900 5950 4850
Wire Wire Line
	5500 5300 5450 5300
Wire Wire Line
	5450 5300 5450 5950
Wire Wire Line
	5450 5950 5500 5950
$Comp
L power:GND #PWR0129
U 1 1
P 5450 5950
F 0 "#PWR0129" H 5450 5700 50  0001 C CNN
F 1 "GND" H 5455 5777 50  0000 C CNN
F 2 "" H 5450 5950 50  0001 C CNN
F 3 "" H 5450 5950 50  0001 C CNN
	1    5450 5950
	-1   0    0    -1  
$EndComp
Connection ~ 5450 5950
$Comp
L power:+3V3 #PWR0130
U 1 1
P 5950 5550
F 0 "#PWR0130" H 5950 5400 50  0001 C CNN
F 1 "+3V3" H 5965 5723 50  0000 C CNN
F 2 "" H 5950 5550 50  0001 C CNN
F 3 "" H 5950 5550 50  0001 C CNN
	1    5950 5550
	-1   0    0    -1  
$EndComp
$Comp
L power:+3V3 #PWR0131
U 1 1
P 5950 4850
F 0 "#PWR0131" H 5950 4700 50  0001 C CNN
F 1 "+3V3" H 5965 5023 50  0000 C CNN
F 2 "" H 5950 4850 50  0001 C CNN
F 3 "" H 5950 4850 50  0001 C CNN
	1    5950 4850
	-1   0    0    -1  
$EndComp
Text GLabel 6050 5300 2    50   Input ~ 0
B_1
Text GLabel 6050 5950 2    50   Input ~ 0
B_2
Wire Wire Line
	5950 5950 6050 5950
Connection ~ 5950 5950
Wire Wire Line
	5950 5300 6050 5300
Connection ~ 5950 5300
Text GLabel 7950 2650 0    50   Input ~ 0
B_1
Text GLabel 7950 2250 0    50   Input ~ 0
B_2
Wire Wire Line
	2000 5600 2600 5600
$Comp
L Regulator_Linear:MIC5219-3.3YM5 U1
U 1 1
P 1400 3600
F 0 "U1" H 1400 3942 50  0000 C CNN
F 1 "MIC5219-3.3YM5" H 1400 3851 50  0000 C CNN
F 2 "Package_TO_SOT_SMD:SOT-23-5" H 1400 3925 50  0001 C CNN
F 3 "http://ww1.microchip.com/downloads/en/DeviceDoc/MIC5219-500mA-Peak-Output-LDO-Regulator-DS20006021A.pdf" H 1400 3600 50  0001 C CNN
	1    1400 3600
	1    0    0    -1  
$EndComp
Wire Wire Line
	1100 3600 1050 3600
Wire Wire Line
	1050 3600 1050 3500
Connection ~ 1050 3500
Wire Wire Line
	1050 3500 850  3500
Connection ~ 2150 3500
Wire Wire Line
	1700 3500 2150 3500
Wire Wire Line
	1700 3600 1800 3600
Wire Wire Line
	1800 3600 1800 3650
Wire Wire Line
	1800 3950 1800 4050
Connection ~ 1800 4050
Wire Wire Line
	1800 4050 2150 4050
$Sheet
S 10200 4500 800  650 
U 5C6CC728
F0 "VFD IO" 50
F1 "VFD_IO.sch" 50
F2 "SDA" I L 10200 4750 50 
F3 "SCK" I L 10200 4650 50 
F4 "HEAT1" I L 10200 4850 50 
F5 "HEAT2" I L 10200 4950 50 
F6 "IO_RESET" I L 10200 5050 50 
$EndSheet
Wire Wire Line
	10200 4850 9900 4850
Wire Wire Line
	9900 4850 9900 4650
Wire Wire Line
	9900 4650 9700 4650
Wire Wire Line
	10200 4950 9700 4950
Wire Wire Line
	10200 4750 10050 4750
Wire Wire Line
	10050 4750 10050 4000
Wire Wire Line
	10050 4000 10750 4000
Wire Wire Line
	10750 4000 10750 2000
Wire Wire Line
	10750 2000 10400 2000
Wire Wire Line
	10200 4650 10100 4650
Wire Wire Line
	10100 4650 10100 4050
Wire Wire Line
	10100 4050 10800 4050
Wire Wire Line
	10800 4050 10800 1700
Wire Wire Line
	10800 1700 10300 1700
NoConn ~ 7950 2350
NoConn ~ 7950 2450
NoConn ~ 8650 3400
NoConn ~ 8750 3400
NoConn ~ 8850 3400
NoConn ~ 8950 3400
NoConn ~ 9050 3400
NoConn ~ 9150 3400
Text GLabel 10200 5050 0    50   Input ~ 0
IO_RESET
Text GLabel 9800 1600 2    50   Input ~ 0
IO_RESET
$Comp
L Connector:Conn_01x04_Male J2
U 1 1
P 10750 1350
F 0 "J2" H 10722 1232 50  0000 R CNN
F 1 "I2C_Con" H 10722 1323 50  0000 R CNN
F 2 "Connector_PinHeader_1.27mm:PinHeader_1x04_P1.27mm_Vertical" H 10750 1350 50  0001 C CNN
F 3 "~" H 10750 1350 50  0001 C CNN
	1    10750 1350
	-1   0    0    1   
$EndComp
$Comp
L power:GND #PWR0132
U 1 1
P 10550 1450
F 0 "#PWR0132" H 10550 1200 50  0001 C CNN
F 1 "GND" H 10555 1277 50  0000 C CNN
F 2 "" H 10550 1450 50  0001 C CNN
F 3 "" H 10550 1450 50  0001 C CNN
	1    10550 1450
	1    0    0    -1  
$EndComp
$Comp
L power:+3V3 #PWR0133
U 1 1
P 10550 1150
F 0 "#PWR0133" H 10550 1000 50  0001 C CNN
F 1 "+3V3" H 10565 1323 50  0000 C CNN
F 2 "" H 10550 1150 50  0001 C CNN
F 3 "" H 10550 1150 50  0001 C CNN
	1    10550 1150
	1    0    0    -1  
$EndComp
Wire Wire Line
	10300 1700 10300 1250
Wire Wire Line
	10300 1250 10550 1250
Connection ~ 10300 1700
Wire Wire Line
	10300 1700 9800 1700
Wire Wire Line
	10550 1350 10400 1350
Wire Wire Line
	10400 1350 10400 2000
Connection ~ 10400 2000
Wire Wire Line
	10400 2000 9800 2000
$Comp
L Device:C C19
U 1 1
P 7200 1000
F 0 "C19" H 7315 1046 50  0000 L CNN
F 1 "10uF" H 7315 955 50  0000 L CNN
F 2 "Capacitor_SMD:C_1206_3216Metric" H 7238 850 50  0001 C CNN
F 3 "~" H 7200 1000 50  0001 C CNN
	1    7200 1000
	1    0    0    -1  
$EndComp
Wire Wire Line
	7200 850  7200 800 
Wire Wire Line
	7200 800  7750 800 
Connection ~ 7750 800 
Wire Wire Line
	7750 800  7750 1450
$Comp
L power:GND #PWR0142
U 1 1
P 7200 1200
F 0 "#PWR0142" H 7200 950 50  0001 C CNN
F 1 "GND" H 7205 1027 50  0000 C CNN
F 2 "" H 7200 1200 50  0001 C CNN
F 3 "" H 7200 1200 50  0001 C CNN
	1    7200 1200
	1    0    0    -1  
$EndComp
Wire Wire Line
	7200 1200 7200 1150
Wire Wire Line
	2550 1650 2800 1650
Wire Wire Line
	2050 1550 2250 1550
Wire Wire Line
	2250 1550 2250 1450
Wire Wire Line
	2250 1450 2550 1450
Wire Wire Line
	2550 1450 2550 1650
Wire Wire Line
	2050 1650 2350 1650
Wire Wire Line
	2350 1650 2350 1550
Wire Wire Line
	2350 1550 2800 1550
$Comp
L Device:R R18
U 1 1
P 7500 2300
F 0 "R18" H 7570 2346 50  0000 L CNN
F 1 "10k" H 7570 2255 50  0000 L CNN
F 2 "Resistor_SMD:R_0805_2012Metric" V 7430 2300 50  0001 C CNN
F 3 "~" H 7500 2300 50  0001 C CNN
	1    7500 2300
	1    0    0    -1  
$EndComp
Wire Wire Line
	7500 2100 7500 2150
$Comp
L Device:R R19
U 1 1
P 7500 2700
F 0 "R19" H 7570 2746 50  0000 L CNN
F 1 "10k" H 7570 2655 50  0000 L CNN
F 2 "Resistor_SMD:R_0805_2012Metric" V 7430 2700 50  0001 C CNN
F 3 "~" H 7500 2700 50  0001 C CNN
	1    7500 2700
	1    0    0    -1  
$EndComp
Wire Wire Line
	7500 2550 7500 2500
$Comp
L power:GND #PWR0143
U 1 1
P 7500 2900
F 0 "#PWR0143" H 7500 2650 50  0001 C CNN
F 1 "GND" H 7505 2727 50  0000 C CNN
F 2 "" H 7500 2900 50  0001 C CNN
F 3 "" H 7500 2900 50  0001 C CNN
	1    7500 2900
	1    0    0    -1  
$EndComp
Wire Wire Line
	7500 2900 7500 2850
Wire Wire Line
	7750 2150 7750 2500
Wire Wire Line
	7750 2500 7500 2500
Connection ~ 7500 2500
Wire Wire Line
	7500 2500 7500 2450
$EndSCHEMATC
